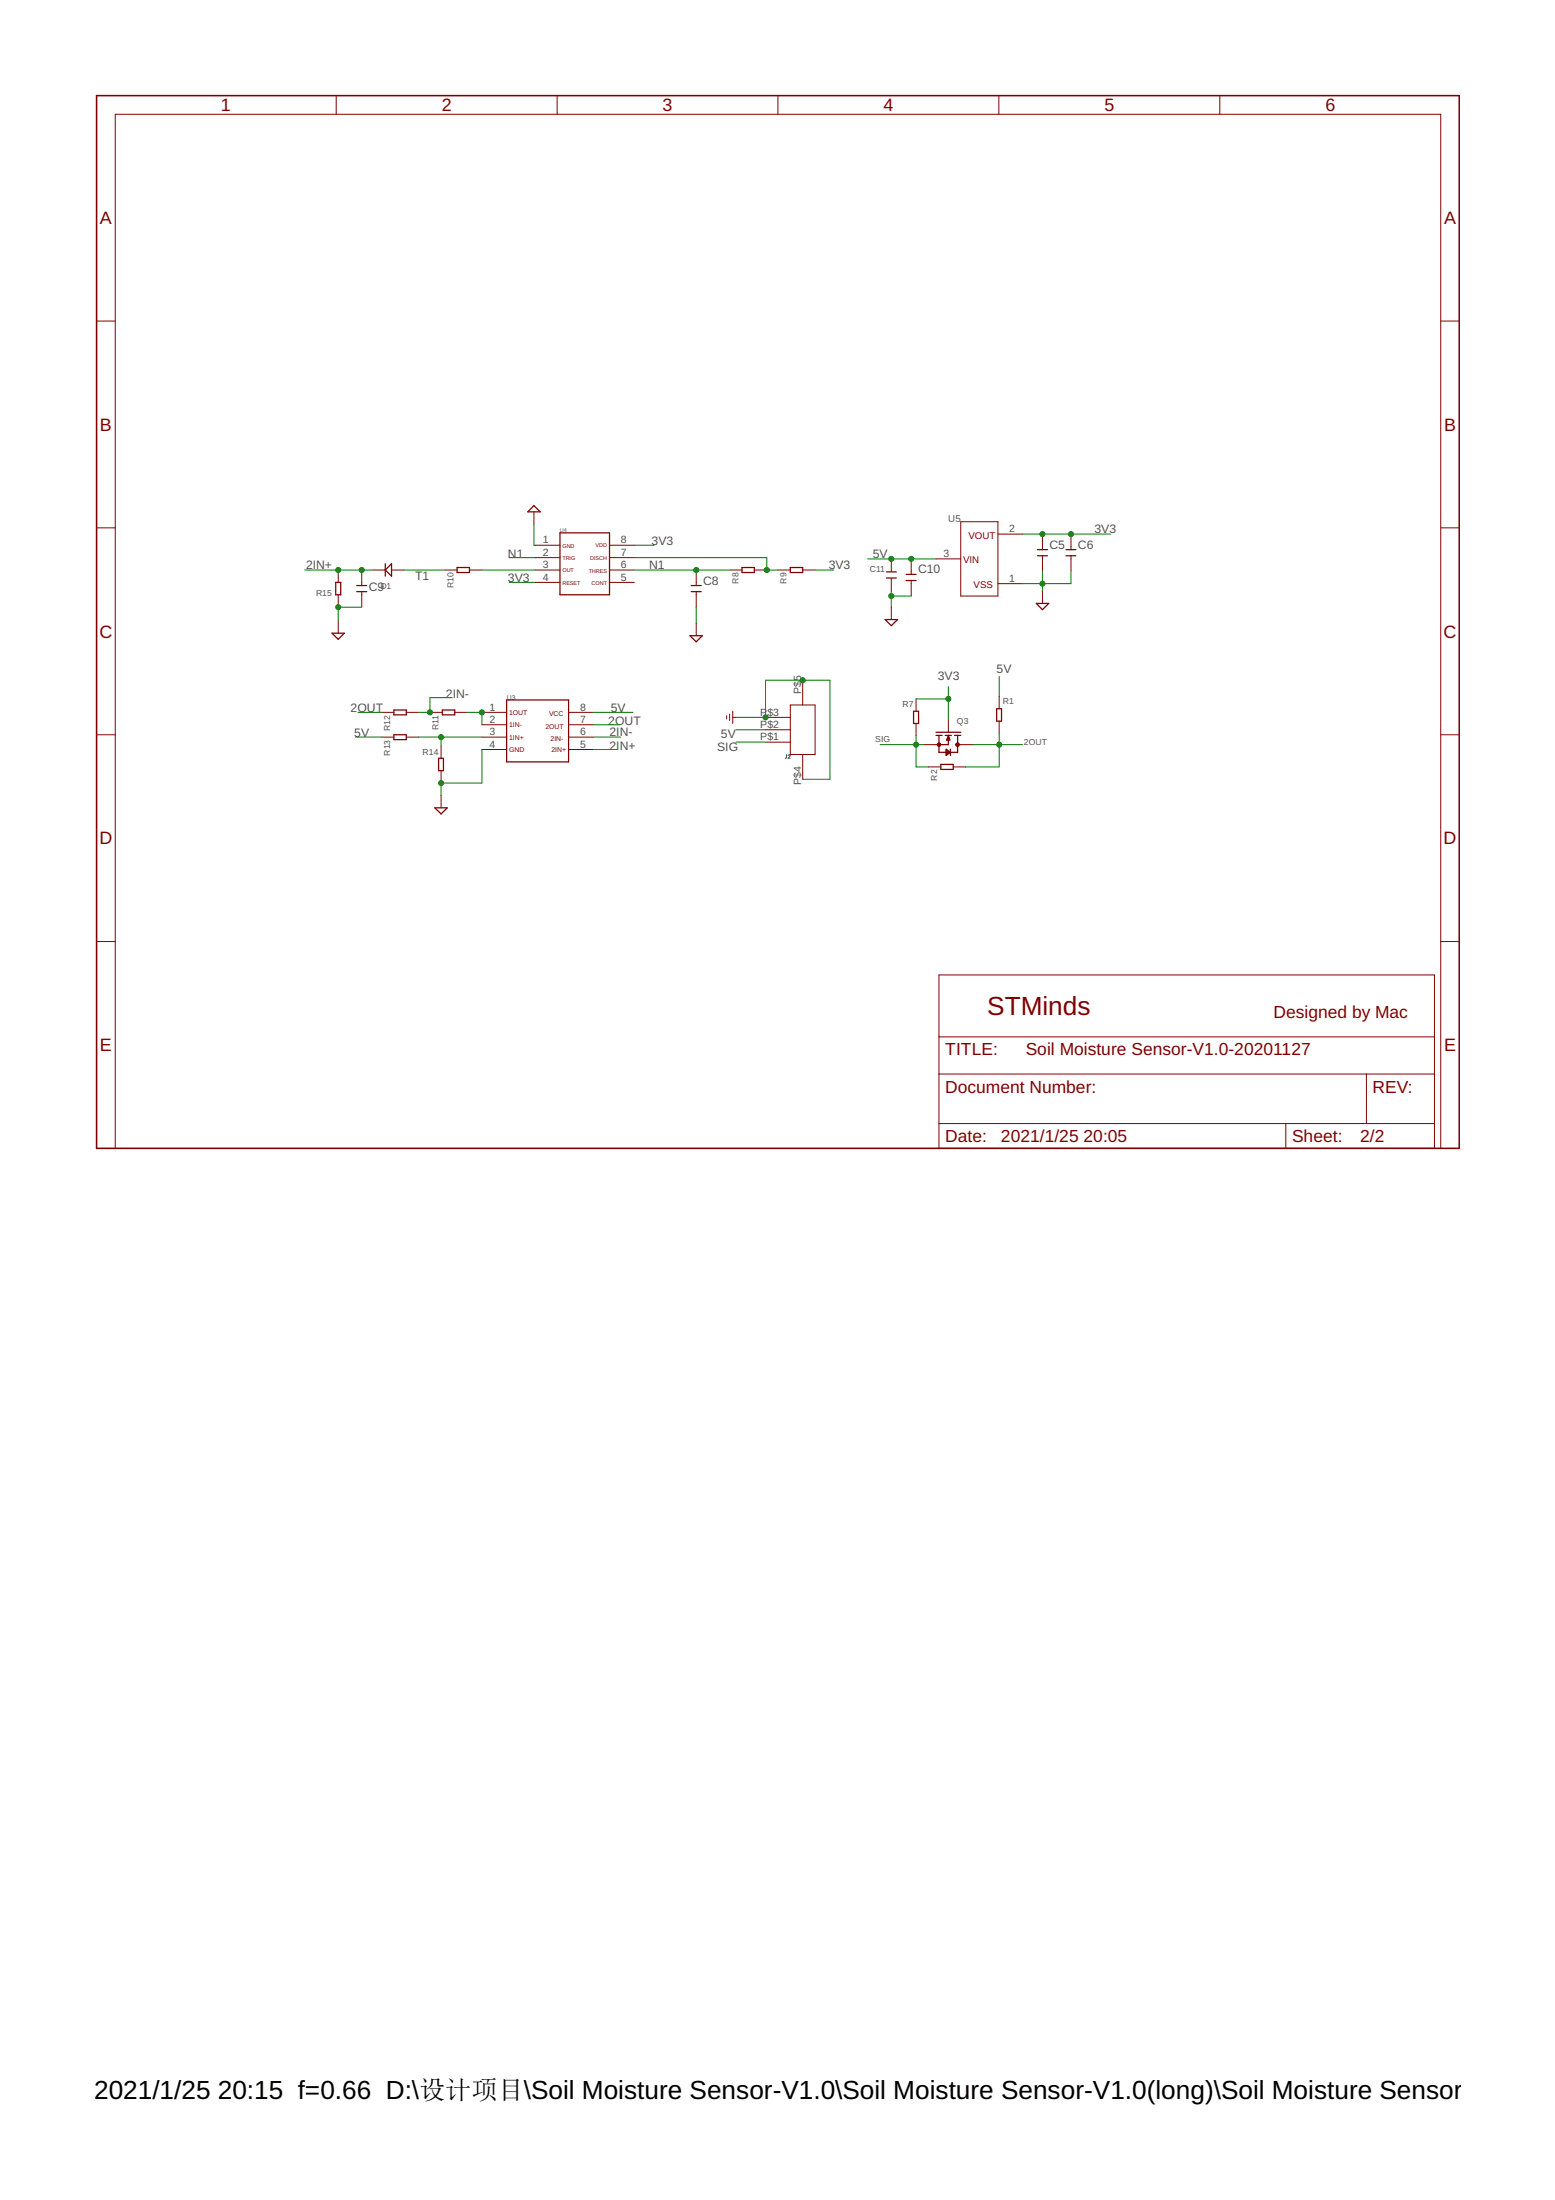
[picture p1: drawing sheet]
<svg xmlns="http://www.w3.org/2000/svg" width="210mm" height="297mm" viewBox="0 0 210 297" stroke-linecap="round" stroke-linejoin="round" font-family="sans-serif">
<path d="M106.2 101.9v.4l-.2 .1M106.4 102l.1-.1 .1 .1 .1 .1-.3 .3h.3" fill="none" stroke="#505050" stroke-width=".13"/>
<g fill="none" stroke="#800000" stroke-width=".17">
<path d="M45.3 78.6h.7v1.7h-.7zM48.2 79.9h1.3M48.2 79.1h1.3M52 76.1v1.7M52.9 76.1v1.7l-.9-.8zM61.7 76.6h1.7v.7h-1.7zM72.1 68.3l.8 .8h-1.7zM75.6 71.9h6.7v8.4h-6.7zM93.3 79.9h1.4M93.3 79.1h1.4M100.2 76.6h1.6v.7h-1.6zM106.7 76.6h1.7v.7h-1.7z"/>
<path d="M119.7 78h1.3M119.7 77.2h1.3M122.3 78.4h1.4M122.3 77.6h1.4M140 75h1.4M140 74.2h1.4M143.9 75h1.3M143.9 74.2h1.3M44.8 85.5h1.7l-.8 .8zM53.2 95.9h1.6v.6h-1.6zM53.2 99.2h1.6v.7h-1.6zM59.7 95.9h1.7v.6h-1.7z"/>
<path d="M68.4 94.5h8.4v8.4h-8.4zM93.1 85.8h1.7l-.8 .9zM119.5 83.7h1.7l-.9 .8zM123.3 96h.7v1.7h-.7zM126.3 99.3h.9M126.3 98.9h3.4M126.7 99.3v2.3h2.6v-2.3M127.6 99.3h.8M127.8 99.9l.2-.6 .2 .6M127.8 99.9h.4M128 99.5v1h-1.3M128 99.5l.2 .4"/>
<path d="M128 99.5l-.2 .4M128.1 99.6l-.3 .3M128.8 99.3h.9M134.5 95.7h.7v1.7h-.7zM139.9 81.5h1.7l-.9 .8zM58.7 109.1h1.7l-.9 .8zM59.2 102.4h.7v1.7h-.7zM127 103.2h1.7v.7h-1.7zM127.7 101.2l.6 .4-.6 .4zM127.7 101.4l.3 .2M127.8 101.4l.2 .2M128 101.6l-.3 .2"/>
<path d="M128 101.6l-.2 .2M128.3 101.2v.8"/>
</g>
<g fill="none" stroke="#800000" stroke-width=".13">
<path d="M45.4 12.9v2.5M75.2 12.9v2.5M105 12.9v2.5M134.8 12.9v2.5M164.7 12.9v2.5M13 43.3h2.6M194.5 43.3h2.5M13 71.3h2.6M45.7 77v1.6M48.8 77v2.1M48.8 79.9v2.1M50.3 77h1.7"/>
<path d="M52.9 77h1.6M60 77h1.7M63.4 77h1.6M72.1 69.1v1.7M72.2 77h3.4M72.2 73.6h3.4M72.2 75.3h3.4M72.2 78.6h3.4M82.3 77h3.3M82.3 73.6h3.3M82.3 75.3h3.3M82.3 78.6h3.3"/>
<path d="M94 77v2.1M94 79.9v2.1M98.5 77h1.7M101.8 77h1.7M105 77h1.7M108.4 77h1.6M120.3 75.5v1.6M120.3 78.1v1.7M123 75.5v2.1M123 78.4v2.1M126.3 75.5h3.4M129.7 70.4h5v10.1h-5z"/>
<path d="M134.7 78.8h3.3M134.7 72.1h3.3M140.7 72.1v2.1M140.7 75v2.1M140.7 79.8v1.7M144.6 72.1v2.1M144.6 75v2.1M194.5 71.3h2.5M13 99.2h2.6M45.7 80.3v1.7M45.7 83.8v1.7M51.5 96.2h1.7"/>
<path d="M51.5 99.5h1.7M54.8 96.2h1.7M54.8 99.5h1.7M58 96.2h1.7M61.4 96.2h1.7M65 96.2h3.4M65 97.9h3.4M65 99.5h3.4M76.8 96.2h3.3M76.8 97.9h3.3M76.8 99.5h3.3M94 84.2v1.6"/>
<path d="M98.1 96.6v.5M98.5 96.4v.9M98.9 96v1.7M98.9 96.9h.4M103.3 96.9h3.4M103.3 98.5h3.4M106.7 95.2h3.3v6.7h-3.3zM108.4 91.8v3.4M120.3 82v1.7M123.7 94.4v1.6M123.7 97.7v1.7M128 97.2v1.7"/>
<path d="M134.9 94v1.7M134.9 97.4v1.6M194.5 99.2h2.5M59.5 100.7v1.7M59.5 104.1v1.6M59.5 107.4v1.7M65 101.2h3.4M76.8 101.2h3.3M103.3 100.2h3.4M108.4 101.9v3.3M124.7 100.5h2M125.3 103.5h1.7"/>
<path d="M128.7 103.5h1.6M129.3 100.5h2.1M13 127.1h2.6M126.7 131.6h66.9v23.4h-66.9zM126.7 140h66.9M194.5 127.1h2.5M15.6 155v-139.6h178.9v139.6M126.7 145h66.9M126.7 151.7h66.9M173.6 151.7v3.3M184.4 145v6.7"/>
</g>
<g fill="#800000" stroke="#800000" stroke-width=".13">
<path d="M129.1 100.4l.2-.1 .2 .2v.2l-.2 .1-.2-.1-.1-.2h.2h.1v.1l-.3-.1z" fill-rule="evenodd"/>
<path d="M126.6 100.4l.1-.1 .3 .1v.3l-.2 .1-.2-.1-.1-.2h.3l-.1 .1-.2-.1z" fill-rule="evenodd"/>
</g>
<path d="M13 12.9h184v142.1h-184z" fill="none" stroke="#800000" stroke-width=".21"/>
<g fill="none" stroke="#008000" stroke-width=".13">
<path d="M41.1 77h9.2M54.5 77h5.5M65 77h7.2M68.7 78.6h3.5M68.7 75.3h3.5M72.1 70.8v2.8h.1M85.6 73.6h2.7M85.6 77h12.9M85.6 75.3h17.9v1.7h1.5M110 77h2.5M117.1 75.5h9.2M120.3 79.8v2.2"/>
<path d="M138 72.1h11.9M140.7 77.1v2.7M144.6 77.1v1.7h-6.6M48 99.5h3.5M48.3 96.2h3.2M48.8 82h-3.1v1.8M56.5 99.5h8.5M59.5 99.5v1.2M61 94.2h-3v2h-1.5M63.1 96.2h1.9v1.7M80.1 96.2h5.3M80.1 99.5h3.7"/>
<path d="M80.1 97.9h3.5M94 82v2.2M99.3 96.9h4v-5.1h8.7v13.4h-3.6M99.3 98.5h4M120.3 80.5h2.7M123.7 94.4h4.3M123.7 99.4v4.1h1.6M128 92.7v4.5M134.9 91.3v2.7M134.9 99v4.5h-4.6M65 101.2v4.5h-5.5v1.7M80.1 101.2h3.2"/>
<path d="M99.3 100.2h4M118.8 100.5h5.9M131.4 100.5h6.6"/>
</g>
<g fill="#008000" stroke="#008000" stroke-width=".13">
<circle cx="140.7" cy="78.8" r=".34"/>
<circle cx="45.7" cy="82" r=".34"/>
<circle cx="120.3" cy="80.5" r=".34"/>
<circle cx="59.5" cy="105.7" r=".34"/>
<circle cx="103.3" cy="96.9" r=".34"/>
<circle cx="108.4" cy="91.8" r=".34"/>
<circle cx="140.7" cy="72.1" r=".34"/>
<circle cx="144.6" cy="72.1" r=".34"/>
<circle cx="128" cy="94.4" r=".34"/>
<circle cx="123" cy="75.5" r=".34"/>
<circle cx="120.3" cy="75.5" r=".34"/>
<circle cx="94" cy="77" r=".34"/>
<circle cx="103.5" cy="77" r=".34"/>
<circle cx="48.8" cy="77" r=".34"/>
<circle cx="45.7" cy="77" r=".34"/>
<circle cx="65" cy="96.2" r=".34"/>
<circle cx="58" cy="96.2" r=".34"/>
<circle cx="134.9" cy="100.5" r=".34"/>
<circle cx="59.5" cy="99.5" r=".34"/>
<circle cx="123.7" cy="100.5" r=".34"/>
</g>
<text font-size="3.5" fill="#800000" x="133.3" y="137.1">STMinds</text>
<g font-size="3.5">
<text x="12.7" y="283.3">2021/1/25</text>
<text x="29.4" y="283.3">20:15 f=0.66 D:\设计项目\Soil Moisture Sensor-V1.0\Soil Moisture Sensor-V1.0(long)\Soil Moisture Sensor-V1.0-20</text>
</g>
<g font-size="2.4" fill="#800000">
<text x="29.8" y="15">1</text>
<text x="59.6" y="15">2</text>
<text x="89.4" y="15">3</text>
<text x="119.3" y="15">4</text>
<text x="149.1" y="15">5</text>
<text x="178.9" y="15">6</text>
<text x="13.5" y="30.2">A</text>
<text x="194.9" y="30.2">A</text>
<text x="13.5" y="58.2">B</text>
<text x="194.9" y="58.2">B</text>
<text x="13.4" y="86.1">C</text>
<text x="194.9" y="86.1">C</text>
<text x="13.4" y="114">D</text>
<text x="194.9" y="114">D</text>
<text x="13.5" y="141.9">E</text>
<text x="194.9" y="141.9">E</text>
</g>
<g font-size="2.3" fill="#800000">
<text x="171.9" y="137.4">Designed by Mac</text>
<text x="127.6" y="142.5">TITLE:</text>
<text x="138.5" y="142.5">Soil Moisture Sensor-V1.0-20201127</text>
<text x="127.6" y="147.5">Document Number:</text>
<text x="185.3" y="147.5">REV:</text>
<text x="127.6" y="154.2">Date:</text>
<text x="135.1" y="154.2">2021/1/25</text>
<text x="146.3" y="154.2">20:05</text>
<text x="174.4" y="154.2">Sheet:</text>
<text x="183.6" y="154.2">2/2</text>
</g>
<g font-size="1.7" fill="#505050">
<text x="147.7" y="71.9">3V3</text>
<text x="41.3" y="76.8">2IN+</text>
<text x="68.6" y="75.3">N1</text>
<text x="87.6" y="76.8">N1</text>
<text x="88" y="73.6">3V3</text>
<text x="111.9" y="76.8">3V3</text>
<text x="117.8" y="75.3">5V</text>
<text x="123.9" y="77.4">C10</text>
<text x="141.7" y="74.1">C5</text>
<text x="145.5" y="74.1">C6</text>
<text x="49.8" y="79.8">C9</text>
<text x="56" y="78.4">T1</text>
<text x="68.6" y="78.6">3V3</text>
<text x="94.9" y="78.9">C8</text>
<text x="60.2" y="94.2">2IN-</text>
<text x="126.6" y="91.8">3V3</text>
<text x="134.5" y="90.8">5V</text>
<text x="47.3" y="96.2">2OUT</text>
<text x="47.8" y="99.5">5V</text>
<text x="82.1" y="97.9">2OUT</text>
<text x="82.3" y="101.2">2IN+</text>
<text x="82.3" y="99.4">2IN-</text>
<text x="82.4" y="96.2">5V</text>
<text x="96.8" y="101.4">SIG</text>
<text x="97.3" y="99.7">5V</text>
</g>
<g font-size="1.4" fill="#505050">
<text x="136.2" y="71.9">2</text>
<text x="73.3" y="73.4">1</text>
<text x="73.3" y="75.1">2</text>
<text x="73.3" y="76.7">3</text>
<text x="83.8" y="76.7">6</text>
<text x="83.8" y="75.1">7</text>
<text x="83.8" y="73.4">8</text>
<text x="127.4" y="75.2">3</text>
<text x="73.3" y="78.4">4</text>
<text x="83.8" y="78.4">5</text>
<text x="136.2" y="78.6">1</text>
<text x="66.1" y="96">1</text>
<text x="78.3" y="96">8</text>
<text x="108.1" y="93.6" transform="rotate(-90 108.1 93.6)">P$5</text>
<text x="66.1" y="97.6">2</text>
<text x="66.1" y="99.3">3</text>
<text x="66.1" y="101">4</text>
<text x="78.3" y="101">5</text>
<text x="78.3" y="99.3">6</text>
<text x="78.3" y="97.6">7</text>
<text x="102.6" y="100">P$1</text>
<text x="102.6" y="98.3">P$2</text>
<text x="102.6" y="96.6">P</text>
<text x="103.6" y="96.6">$3</text>
<text x="108.1" y="105.9" transform="rotate(-90 108.1 105.9)">P$4</text>
</g>
<text font-size="1.3" fill="#505050" x="128" y="70.4">U5</text>
<g font-size="1.3" fill="#800000">
<text x="130" y="76">VIN</text>
<text x="130.7" y="72.7">VOUT</text>
<text x="131.4" y="79.4">VSS</text>
</g>
<g font-size="1.2" fill="#505050">
<text x="117.4" y="77.3">C11</text>
<text x="42.7" y="80.5">R15</text>
<text x="51.3" y="79.5">D1</text>
<text x="61.2" y="79.5" transform="rotate(-90 61.2 79.5)">R10</text>
<text x="99.7" y="78.8" transform="rotate(-90 99.7 78.8)">R8</text>
<text x="106.2" y="78.8" transform="rotate(-90 106.2 78.8)">R9</text>
<text x="121.8" y="95.5">R7</text>
<text x="135.4" y="95">R1</text>
<text x="52.7" y="98.7" transform="rotate(-90 52.7 98.7)">R12</text>
<text x="57" y="101.9">R14</text>
<text x="59.2" y="98.6" transform="rotate(-90 59.2 98.6)">R11</text>
<text x="118.1" y="100.2">SIG</text>
<text x="129.2" y="97.7">Q3</text>
<text x="138.2" y="100.5">2OUT</text>
<text x="52.7" y="102" transform="rotate(-90 52.7 102)">R13</text>
<text x="126.5" y="105.4" transform="rotate(-90 126.5 105.4)">R2</text>
</g>
<text font-size=".9" fill="#505050" x="68.4" y="94.5">U3</text>
<g font-size=".9" fill="#800000">
<text x="68.7" y="96.5">1OUT</text>
<text x="68.7" y="98.2">1IN-</text>
<text x="68.7" y="99.9">1IN+</text>
<text x="68.7" y="101.5">GND</text>
<text x="73.6" y="98.4">2OUT</text>
<text x="74.1" y="96.7">VCC</text>
<text x="74.3" y="100">2IN-</text>
<text x="74.4" y="101.5">2IN+</text>
</g>
<text font-size=".7" fill="#505050" x="75.6" y="71.8">U4</text>
<g font-size=".7" fill="#800000">
<text x="75.9" y="74">GND</text>
<text x="75.9" y="75.6">TRIG</text>
<text x="75.9" y="77.3">OUT</text>
<text x="79.5" y="77.3">THRES</text>
<text x="79.7" y="75.7">DISCH</text>
<text x="80.4" y="73.8">VDD</text>
<text x="75.9" y="79">RESET</text>
<text x="79.9" y="79">CONT</text>
</g>
</svg>
